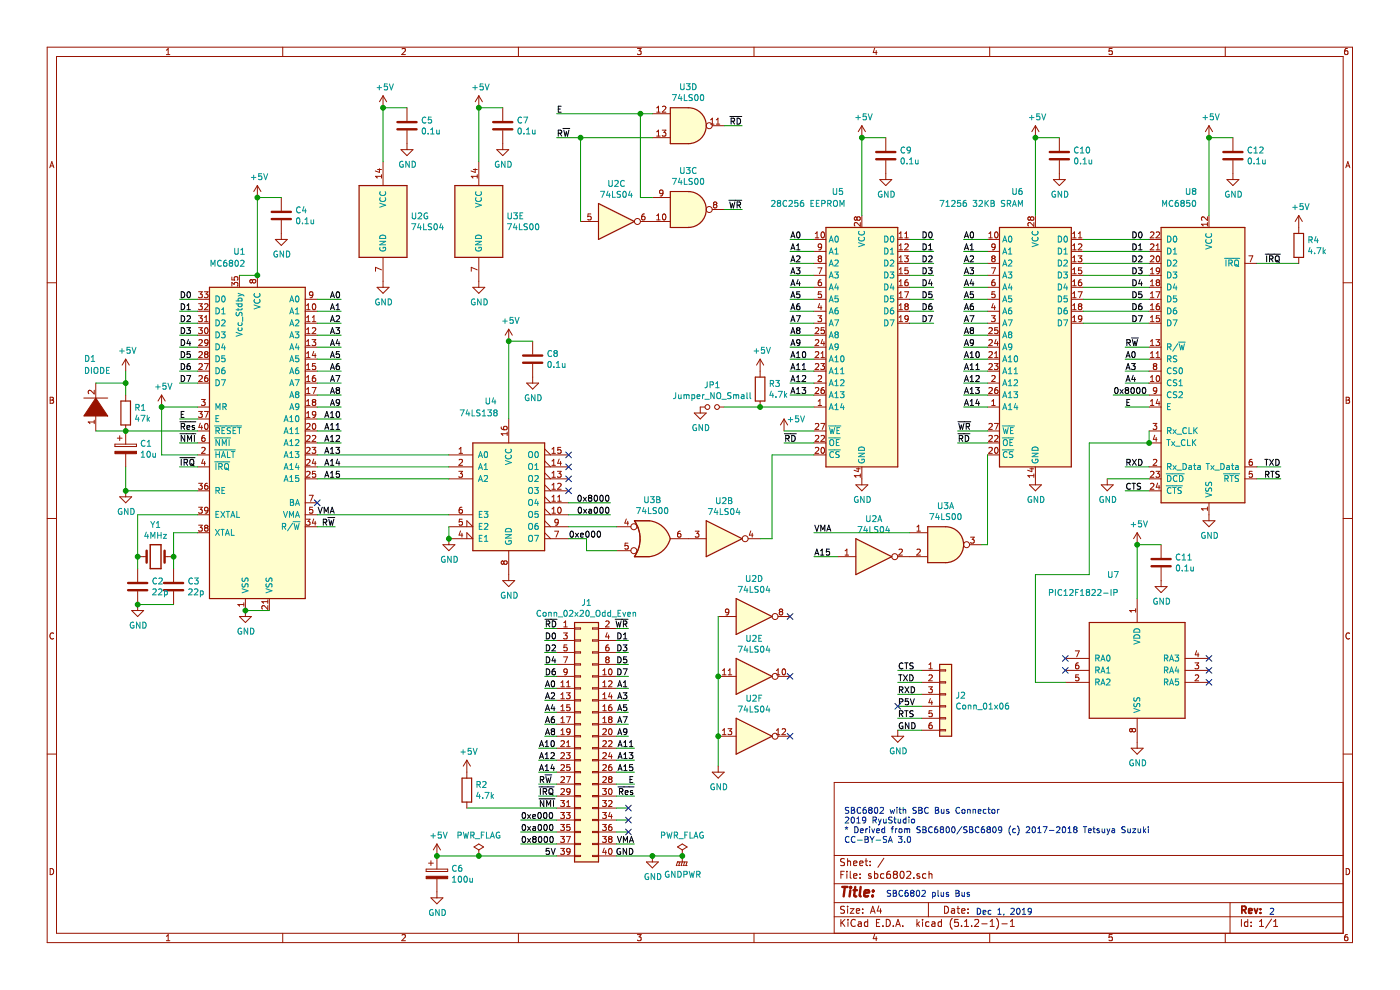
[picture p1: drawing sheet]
EESchema Schematic File Version 4
LIBS:sbc6802-cache
EELAYER 29 0
EELAYER END
$Descr A4 11693 8268
encoding utf-8
Sheet 1 1
Title ""
Date ""
Rev ""
Comp ""
Comment1 ""
Comment2 ""
Comment3 ""
Comment4 ""
$EndDescr
Text Notes 7400 7500 0    50   ~ 0
SBC6802 plus Bus
$Comp
L CPU_NXP_6800:MC6802 U1
U 1 1
P 2150 3700
F 0 "U1" H 2000 5300 50  0000 C CNN
F 1 "MC6802" H 1900 5200 50  0000 C CNN
F 2 "Package_DIP:DIP-40_W15.24mm" H 2150 2200 50  0001 C CNN
F 3 "http://pdf.datasheetcatalog.com/datasheet/motorola/MC68A00L.pdf" H 2150 3700 50  0001 C CNN
	1    2150 3700
	1    0    0    -1  
$EndComp
$Comp
L 74xx:74LS00 U3
U 1 1
P 7900 4550
F 0 "U3" H 7900 4875 50  0000 C CNN
F 1 "74LS00" H 7900 4784 50  0000 C CNN
F 2 "Package_DIP:DIP-14_W7.62mm" H 7900 4550 50  0001 C CNN
F 3 "http://www.ti.com/lit/gpn/sn74ls00" H 7900 4550 50  0001 C CNN
	1    7900 4550
	1    0    0    -1  
$EndComp
$Comp
L 74xx:74LS00 U3
U 2 2
P 5450 4500
F 0 "U3" H 5450 4825 50  0000 C CNN
F 1 "74LS00" H 5450 4734 50  0000 C CNN
F 2 "Package_DIP:DIP-14_W7.62mm" H 5450 4500 50  0001 C CNN
F 3 "http://www.ti.com/lit/gpn/sn74ls00" H 5450 4500 50  0001 C CNN
	2    5450 4500
	1    0    0    -1  
$EndComp
$Comp
L 74xx:74LS00 U3
U 3 1
P 5750 1750
F 0 "U3" H 5750 2075 50  0000 C CNN
F 1 "74LS00" H 5750 1984 50  0000 C CNN
F 2 "Package_DIP:DIP-14_W7.62mm" H 5750 1750 50  0001 C CNN
F 3 "http://www.ti.com/lit/gpn/sn74ls00" H 5750 1750 50  0001 C CNN
	3    5750 1750
	1    0    0    -1  
$EndComp
$Comp
L 74xx:74LS00 U3
U 4 1
P 5750 1050
F 0 "U3" H 5750 1375 50  0000 C CNN
F 1 "74LS00" H 5750 1284 50  0000 C CNN
F 2 "Package_DIP:DIP-14_W7.62mm" H 5750 1050 50  0001 C CNN
F 3 "http://www.ti.com/lit/gpn/sn74ls00" H 5750 1050 50  0001 C CNN
	4    5750 1050
	1    0    0    -1  
$EndComp
$Comp
L 74xx:74LS00 U3
U 5 1
P 4000 1850
F 0 "U3" H 4230 1896 50  0000 L CNN
F 1 "74LS00" H 4230 1805 50  0000 L CNN
F 2 "Package_DIP:DIP-14_W7.62mm" H 4000 1850 50  0001 C CNN
F 3 "http://www.ti.com/lit/gpn/sn74ls00" H 4000 1850 50  0001 C CNN
	5    4000 1850
	1    0    0    -1  
$EndComp
$Comp
L 74xx:74LS04 U2
U 1 1
P 7300 4650
F 0 "U2" H 7300 4967 50  0000 C CNN
F 1 "74LS04" H 7300 4876 50  0000 C CNN
F 2 "Package_DIP:DIP-14_W7.62mm" H 7300 4650 50  0001 C CNN
F 3 "http://www.ti.com/lit/gpn/sn74LS04" H 7300 4650 50  0001 C CNN
	1    7300 4650
	1    0    0    -1  
$EndComp
$Comp
L 74xx:74LS04 U2
U 2 1
P 6050 4500
F 0 "U2" H 6050 4817 50  0000 C CNN
F 1 "74LS04" H 6050 4726 50  0000 C CNN
F 2 "Package_DIP:DIP-14_W7.62mm" H 6050 4500 50  0001 C CNN
F 3 "http://www.ti.com/lit/gpn/sn74LS04" H 6050 4500 50  0001 C CNN
	2    6050 4500
	1    0    0    -1  
$EndComp
$Comp
L 74xx:74LS04 U2
U 7 1
P 3200 1850
F 0 "U2" H 3430 1896 50  0000 L CNN
F 1 "74LS04" H 3430 1805 50  0000 L CNN
F 2 "Package_DIP:DIP-14_W7.62mm" H 3200 1850 50  0001 C CNN
F 3 "http://www.ti.com/lit/gpn/sn74LS04" H 3200 1850 50  0001 C CNN
	7    3200 1850
	1    0    0    -1  
$EndComp
$Comp
L 74xx:74LS138 U4
U 1 1
P 4250 4100
F 0 "U4" H 4100 4850 50  0000 C CNN
F 1 "74LS138" H 4000 4750 50  0000 C CNN
F 2 "Package_DIP:DIP-16_W7.62mm" H 4250 4100 50  0001 C CNN
F 3 "http://www.ti.com/lit/gpn/sn74LS138" H 4250 4100 50  0001 C CNN
	1    4250 4100
	1    0    0    -1  
$EndComp
$Comp
L MCU_Microchip_PIC12:PIC12F1822-IP U7
U 1 1
P 9500 5600
F 0 "U7" H 9300 6400 50  0000 C CNN
F 1 "PIC12F1822-IP" H 9050 6250 50  0000 C CNN
F 2 "Package_DIP:DIP-8_W7.62mm" H 10100 6250 50  0001 C CNN
F 3 "http://ww1.microchip.com/downloads/en/DeviceDoc/41413B.pdf" H 9500 5600 50  0001 C CNN
	1    9500 5600
	1    0    0    -1  
$EndComp
$Comp
L Device:Crystal Y1
U 1 1
P 1300 4650
F 0 "Y1" H 1300 4918 50  0000 C CNN
F 1 "4MHz" H 1300 4827 50  0000 C CNN
F 2 "Resistor_THT:R_Axial_DIN0204_L3.6mm_D1.6mm_P5.08mm_Horizontal" H 1300 4650 50  0001 C CNN
F 3 "~" H 1300 4650 50  0001 C CNN
	1    1300 4650
	1    0    0    -1  
$EndComp
$Comp
L Memory_EEPROM:28C256 U5
U 1 1
P 7200 2900
F 0 "U5" H 7000 4200 50  0000 C CNN
F 1 "28C256 EEPROM" H 6750 4100 50  0000 C CNN
F 2 "Package_DIP:DIP-28_W15.24mm" H 7200 2900 50  0001 C CNN
F 3 "http://ww1.microchip.com/downloads/en/DeviceDoc/doc0006.pdf" H 7200 2900 50  0001 C CNN
	1    7200 2900
	1    0    0    -1  
$EndComp
$Comp
L Memory_EEPROM:28C256 U6
U 1 1
P 8650 2900
F 0 "U6" H 8500 4200 50  0000 C CNN
F 1 "71256 32KB SRAM" H 8200 4100 50  0000 C CNN
F 2 "Package_DIP:DIP-28_W7.62mm" H 8650 2900 50  0001 C CNN
F 3 "http://ww1.microchip.com/downloads/en/DeviceDoc/doc0006.pdf" H 8650 2900 50  0001 C CNN
	1    8650 2900
	1    0    0    -1  
$EndComp
$Comp
L Interface_UART:MC6850 U8
U 1 1
P 10100 3100
F 0 "U8" H 9950 4600 50  0000 C CNN
F 1 "MC6850" H 9850 4500 50  0000 C CNN
F 2 "Package_DIP:DIP-24_W15.24mm" H 10150 1950 50  0001 L CNN
F 3 "http://pdf.datasheetcatalog.com/datasheet/motorola/MC6850.pdf" H 10100 3100 50  0001 C CNN
	1    10100 3100
	1    0    0    -1  
$EndComp
$Comp
L Connector_Generic:Conn_02x20_Odd_Even J1
U 1 1
P 4850 6150
F 0 "J1" H 4900 7267 50  0000 C CNN
F 1 "Conn_02x20_Odd_Even" H 4900 7176 50  0000 C CNN
F 2 "Connector_PinHeader_2.54mm:PinHeader_2x20_P2.54mm_Vertical" H 4850 6150 50  0001 C CNN
F 3 "~" H 4850 6150 50  0001 C CNN
	1    4850 6150
	1    0    0    -1  
$EndComp
$Comp
L Connector_Generic:Conn_01x06 J2
U 1 1
P 7900 5800
F 0 "J2" H 7980 5792 50  0000 L CNN
F 1 "Conn_01x06" H 7980 5701 50  0000 L CNN
F 2 "Connector_PinHeader_2.54mm:PinHeader_1x06_P2.54mm_Vertical" H 7900 5800 50  0001 C CNN
F 3 "~" H 7900 5800 50  0001 C CNN
	1    7900 5800
	1    0    0    -1  
$EndComp
$Comp
L Device:CP C6
U 1 1
P 3650 7300
F 0 "C6" H 3768 7346 50  0000 L CNN
F 1 "100u" H 3768 7255 50  0000 L CNN
F 2 "Capacitor_THT:CP_Radial_Tantal_D4.5mm_P2.50mm" H 3688 7150 50  0001 C CNN
F 3 "~" H 3650 7300 50  0001 C CNN
	1    3650 7300
	1    0    0    -1  
$EndComp
$Comp
L Device:Jumper_NO_Small JP1
U 1 1
P 5950 3400
F 0 "JP1" H 5950 3585 50  0000 C CNN
F 1 "Jumper_NO_Small" H 5950 3494 50  0000 C CNN
F 2 "Connector_PinHeader_2.54mm:PinHeader_1x02_P2.54mm_Vertical" H 5950 3400 50  0001 C CNN
F 3 "~" H 5950 3400 50  0001 C CNN
	1    5950 3400
	1    0    0    -1  
$EndComp
$Comp
L power:PWR_FLAG #FLG01
U 1 1
P 4000 7150
F 0 "#FLG01" H 4000 7225 50  0001 C CNN
F 1 "PWR_FLAG" H 4000 7323 50  0000 C CNN
F 2 "" H 4000 7150 50  0001 C CNN
F 3 "~" H 4000 7150 50  0001 C CNN
	1    4000 7150
	1    0    0    -1  
$EndComp
$Comp
L power:GNDPWR #PWR022
U 1 1
P 5700 7150
F 0 "#PWR022" H 5700 6950 50  0001 C CNN
F 1 "GNDPWR" H 5704 6996 50  0000 C CNN
F 2 "" H 5700 7100 50  0001 C CNN
F 3 "" H 5700 7100 50  0001 C CNN
	1    5700 7150
	1    0    0    -1  
$EndComp
Wire Wire Line
	4650 5250 4550 5250
Text Label 4550 5250 0    50   ~ 0
~RD
Wire Wire Line
	4650 5350 4550 5350
Text Label 4550 5350 0    50   ~ 0
D0
Wire Wire Line
	4650 5450 4550 5450
Text Label 4550 5450 0    50   ~ 0
D2
Wire Wire Line
	4650 5550 4550 5550
Text Label 4550 5550 0    50   ~ 0
D4
Wire Wire Line
	4650 5650 4550 5650
Text Label 4550 5650 0    50   ~ 0
D6
Wire Wire Line
	4650 5750 4550 5750
Text Label 4550 5750 0    50   ~ 0
A0
Wire Wire Line
	4650 5850 4550 5850
Text Label 4550 5850 0    50   ~ 0
A2
Wire Wire Line
	4650 5950 4550 5950
Text Label 4550 5950 0    50   ~ 0
A4
Wire Wire Line
	4650 6050 4550 6050
Text Label 4550 6050 0    50   ~ 0
A6
Wire Wire Line
	4650 6150 4550 6150
Text Label 4550 6150 0    50   ~ 0
A8
Text Label 4500 6250 0    50   ~ 0
A10
Wire Wire Line
	4650 6250 4500 6250
Text Label 4500 6350 0    50   ~ 0
A12
Wire Wire Line
	4650 6350 4500 6350
Text Label 4500 6450 0    50   ~ 0
A14
Wire Wire Line
	4650 6450 4500 6450
Text Label 4500 6550 0    50   ~ 0
R~W
Wire Wire Line
	4650 6550 4500 6550
Text Label 4500 6650 0    50   ~ 0
~IRQ
Wire Wire Line
	4650 6650 4500 6650
Text Label 4500 6750 0    50   ~ 0
~NMI
Text Label 4350 6850 0    50   ~ 0
0xe000
Wire Wire Line
	4350 6850 4650 6850
Text Label 4350 6950 0    50   ~ 0
0xa000
Wire Wire Line
	4350 6950 4650 6950
Text Label 4350 7050 0    50   ~ 0
0x8000
Wire Wire Line
	4350 7050 4650 7050
Text Label 4550 7150 0    50   ~ 0
5V
Text Label 5250 5250 2    50   ~ 0
~WR
Wire Wire Line
	5150 5250 5250 5250
Text Label 5250 5350 2    50   ~ 0
D1
Wire Wire Line
	5150 5350 5250 5350
Text Label 5250 5450 2    50   ~ 0
D3
Wire Wire Line
	5150 5450 5250 5450
Text Label 5250 5550 2    50   ~ 0
D5
Wire Wire Line
	5150 5550 5250 5550
Text Label 5250 5650 2    50   ~ 0
D7
Wire Wire Line
	5150 5650 5250 5650
Text Label 5250 5750 2    50   ~ 0
A1
Wire Wire Line
	5150 5750 5250 5750
Text Label 5250 5850 2    50   ~ 0
A3
Wire Wire Line
	5150 5850 5250 5850
Text Label 5250 5950 2    50   ~ 0
A5
Wire Wire Line
	5150 5950 5250 5950
Text Label 5250 6050 2    50   ~ 0
A7
Wire Wire Line
	5150 6050 5250 6050
Text Label 5250 6150 2    50   ~ 0
A9
Wire Wire Line
	5150 6150 5250 6150
Wire Wire Line
	5150 6250 5300 6250
Text Label 5300 6250 2    50   ~ 0
A11
Wire Wire Line
	5150 6350 5300 6350
Text Label 5300 6350 2    50   ~ 0
A13
Wire Wire Line
	5150 6450 5300 6450
Text Label 5300 6450 2    50   ~ 0
A15
Wire Wire Line
	5150 6550 5300 6550
Text Label 5300 6550 2    50   ~ 0
E
Wire Wire Line
	5150 6650 5300 6650
Text Label 5300 6650 2    50   ~ 0
~Res
Wire Wire Line
	5150 6750 5250 6750
Wire Wire Line
	5150 6850 5250 6850
Wire Wire Line
	5150 6950 5250 6950
Wire Wire Line
	5150 7050 5300 7050
Text Label 5300 7050 2    50   ~ 0
VMA
Wire Wire Line
	5150 7150 5450 7150
Text Label 5300 7150 2    50   ~ 0
GND
Text Label 2800 4300 2    50   ~ 0
VMA
Wire Wire Line
	2650 4400 2800 4400
Text Label 2800 4400 2    50   ~ 0
R~W
$Comp
L power:+5V #PWR04
U 1 1
P 1350 3400
F 0 "#PWR04" H 1350 3250 50  0001 C CNN
F 1 "+5V" H 1365 3573 50  0000 C CNN
F 2 "" H 1350 3400 50  0001 C CNN
F 3 "" H 1350 3400 50  0001 C CNN
	1    1350 3400
	1    0    0    -1  
$EndComp
Wire Wire Line
	1650 3800 1350 3800
Text Label 1500 3900 0    50   ~ 0
~IRQ
Wire Wire Line
	1650 3900 1500 3900
Text Label 1500 3700 0    50   ~ 0
~NMI
Wire Wire Line
	1650 3700 1500 3700
$Comp
L power:GND #PWR02
U 1 1
P 1050 4100
F 0 "#PWR02" H 1050 3850 50  0001 C CNN
F 1 "GND" H 1055 3927 50  0000 C CNN
F 2 "" H 1050 4100 50  0001 C CNN
F 3 "" H 1050 4100 50  0001 C CNN
	1    1050 4100
	1    0    0    -1  
$EndComp
$Comp
L Device:C C3
U 1 1
P 1450 4900
F 0 "C3" H 1565 4946 50  0000 L CNN
F 1 "22p" H 1565 4855 50  0000 L CNN
F 2 "Capacitor_THT:C_Disc_D3.8mm_W2.6mm_P2.50mm" H 1488 4750 50  0001 C CNN
F 3 "~" H 1450 4900 50  0001 C CNN
	1    1450 4900
	1    0    0    -1  
$EndComp
$Comp
L Device:C C2
U 1 1
P 1150 4900
F 0 "C2" H 1265 4946 50  0000 L CNN
F 1 "22p" H 1265 4855 50  0000 L CNN
F 2 "Capacitor_THT:C_Disc_D3.8mm_W2.6mm_P2.50mm" H 1188 4750 50  0001 C CNN
F 3 "~" H 1150 4900 50  0001 C CNN
	1    1150 4900
	1    0    0    -1  
$EndComp
$Comp
L power:GND #PWR03
U 1 1
P 1150 5050
F 0 "#PWR03" H 1150 4800 50  0001 C CNN
F 1 "GND" H 1155 4877 50  0000 C CNN
F 2 "" H 1150 5050 50  0001 C CNN
F 3 "" H 1150 5050 50  0001 C CNN
	1    1150 5050
	1    0    0    -1  
$EndComp
Wire Wire Line
	1450 5050 1150 5050
Connection ~ 1150 5050
Wire Wire Line
	1450 4750 1450 4650
Wire Wire Line
	1450 4450 1650 4450
Connection ~ 1450 4650
Wire Wire Line
	1450 4650 1450 4450
Wire Wire Line
	1650 4300 1150 4300
Wire Wire Line
	1150 4300 1150 4650
Connection ~ 1150 4650
Wire Wire Line
	1150 4650 1150 4750
Wire Wire Line
	1650 4100 1050 4100
Text Label 1500 3600 0    50   ~ 0
~Res
Text Label 1500 3500 0    50   ~ 0
E
Wire Wire Line
	1650 3500 1500 3500
Wire Wire Line
	1650 3400 1350 3400
Wire Wire Line
	1350 3400 1350 3800
Connection ~ 1350 3400
Text Label 1500 2500 0    50   ~ 0
D0
Text Label 1500 2600 0    50   ~ 0
D1
Text Label 1500 2700 0    50   ~ 0
D2
Text Label 1500 2800 0    50   ~ 0
D3
Wire Wire Line
	1650 2500 1500 2500
Wire Wire Line
	1500 2600 1650 2600
Wire Wire Line
	1500 2700 1650 2700
Wire Wire Line
	1500 2800 1650 2800
Text Label 1500 2900 0    50   ~ 0
D4
Text Label 1500 3000 0    50   ~ 0
D5
Text Label 1500 3100 0    50   ~ 0
D6
Text Label 1500 3200 0    50   ~ 0
D7
Wire Wire Line
	1650 2900 1500 2900
Wire Wire Line
	1500 3000 1650 3000
Wire Wire Line
	1500 3100 1650 3100
Wire Wire Line
	1500 3200 1650 3200
Text Label 9450 2000 0    50   ~ 0
D0
Text Label 9450 2100 0    50   ~ 0
D1
Text Label 9450 2200 0    50   ~ 0
D2
Text Label 9450 2300 0    50   ~ 0
D3
Text Label 9450 2400 0    50   ~ 0
D4
Text Label 9450 2500 0    50   ~ 0
D5
Text Label 9450 2600 0    50   ~ 0
D6
Text Label 9450 2700 0    50   ~ 0
D7
Wire Wire Line
	9050 2000 9600 2000
Wire Wire Line
	9050 2100 9600 2100
Wire Wire Line
	9050 2200 9600 2200
Wire Wire Line
	9050 2300 9600 2300
Wire Wire Line
	9050 2400 9600 2400
Wire Wire Line
	9050 2500 9600 2500
Wire Wire Line
	9050 2600 9600 2600
Wire Wire Line
	9050 2700 9600 2700
Text Label 7800 2000 2    50   ~ 0
D0
Text Label 7800 2100 2    50   ~ 0
D1
Text Label 7800 2200 2    50   ~ 0
D2
Text Label 7800 2300 2    50   ~ 0
D3
Text Label 7800 2400 2    50   ~ 0
D4
Text Label 7800 2500 2    50   ~ 0
D5
Text Label 7800 2600 2    50   ~ 0
D6
Text Label 7800 2700 2    50   ~ 0
D7
Wire Wire Line
	7600 2000 7800 2000
Wire Wire Line
	7600 2100 7800 2100
Wire Wire Line
	7600 2200 7800 2200
Wire Wire Line
	7600 2300 7800 2300
Wire Wire Line
	7600 2400 7800 2400
Wire Wire Line
	7600 2500 7800 2500
Wire Wire Line
	7600 2600 7800 2600
Wire Wire Line
	7600 2700 7800 2700
Text Label 2850 2500 2    50   ~ 0
A0
Text Label 2850 2600 2    50   ~ 0
A1
Text Label 2850 2700 2    50   ~ 0
A2
Text Label 2850 2800 2    50   ~ 0
A3
Text Label 2850 2900 2    50   ~ 0
A4
Text Label 2850 3000 2    50   ~ 0
A5
Text Label 2850 3100 2    50   ~ 0
A6
Text Label 2850 3200 2    50   ~ 0
A7
Wire Wire Line
	2650 2500 2850 2500
Wire Wire Line
	2650 2600 2850 2600
Wire Wire Line
	2650 2700 2850 2700
Wire Wire Line
	2650 2800 2850 2800
Wire Wire Line
	2650 2900 2850 2900
Wire Wire Line
	2650 3000 2850 3000
Wire Wire Line
	2650 3100 2850 3100
Wire Wire Line
	2650 3200 2850 3200
Text Label 2850 3300 2    50   ~ 0
A8
Text Label 2850 3400 2    50   ~ 0
A9
Text Label 2850 3500 2    50   ~ 0
A10
Text Label 2850 3600 2    50   ~ 0
A11
Text Label 2850 3700 2    50   ~ 0
A12
Text Label 2850 3800 2    50   ~ 0
A13
Text Label 2850 3900 2    50   ~ 0
A14
Text Label 2850 4000 2    50   ~ 0
A15
Wire Wire Line
	2650 3300 2850 3300
Wire Wire Line
	2650 3400 2850 3400
Wire Wire Line
	2650 3500 2850 3500
Wire Wire Line
	2650 3600 2850 3600
Wire Wire Line
	2650 3700 2850 3700
Text Label 6600 2000 0    50   ~ 0
A0
Text Label 6600 2100 0    50   ~ 0
A1
Text Label 6600 2200 0    50   ~ 0
A2
Text Label 6600 2300 0    50   ~ 0
A3
Text Label 6600 2400 0    50   ~ 0
A4
Text Label 6600 2500 0    50   ~ 0
A5
Text Label 6600 2600 0    50   ~ 0
A6
Text Label 6600 2700 0    50   ~ 0
A7
Wire Wire Line
	6800 2000 6600 2000
Wire Wire Line
	6800 2100 6600 2100
Wire Wire Line
	6800 2200 6600 2200
Wire Wire Line
	6800 2300 6600 2300
Wire Wire Line
	6800 2400 6600 2400
Wire Wire Line
	6800 2500 6600 2500
Wire Wire Line
	6800 2600 6600 2600
Wire Wire Line
	6800 2700 6600 2700
Text Label 6600 2800 0    50   ~ 0
A8
Text Label 6600 2900 0    50   ~ 0
A9
Text Label 6600 3000 0    50   ~ 0
A10
Text Label 6600 3100 0    50   ~ 0
A11
Text Label 6600 3200 0    50   ~ 0
A12
Text Label 6600 3300 0    50   ~ 0
A13
Wire Wire Line
	6800 2800 6600 2800
Wire Wire Line
	6800 2900 6600 2900
Wire Wire Line
	6800 3000 6600 3000
Wire Wire Line
	6800 3100 6600 3100
Wire Wire Line
	6800 3200 6600 3200
Wire Wire Line
	6800 3300 6600 3300
Text Label 8050 2000 0    50   ~ 0
A0
Text Label 8050 2100 0    50   ~ 0
A1
Text Label 8050 2200 0    50   ~ 0
A2
Text Label 8050 2300 0    50   ~ 0
A3
Text Label 8050 2400 0    50   ~ 0
A4
Text Label 8050 2500 0    50   ~ 0
A5
Text Label 8050 2600 0    50   ~ 0
A6
Text Label 8050 2700 0    50   ~ 0
A7
Wire Wire Line
	8250 2000 8050 2000
Wire Wire Line
	8250 2100 8050 2100
Wire Wire Line
	8250 2200 8050 2200
Wire Wire Line
	8250 2300 8050 2300
Wire Wire Line
	8250 2400 8050 2400
Wire Wire Line
	8250 2500 8050 2500
Wire Wire Line
	8250 2600 8050 2600
Wire Wire Line
	8250 2700 8050 2700
Text Label 8050 2800 0    50   ~ 0
A8
Text Label 8050 2900 0    50   ~ 0
A9
Text Label 8050 3000 0    50   ~ 0
A10
Text Label 8050 3100 0    50   ~ 0
A11
Text Label 8050 3200 0    50   ~ 0
A12
Text Label 8050 3300 0    50   ~ 0
A13
Text Label 8050 3400 0    50   ~ 0
A14
Wire Wire Line
	8250 2800 8050 2800
Wire Wire Line
	8250 2900 8050 2900
Wire Wire Line
	8250 3000 8050 3000
Wire Wire Line
	8250 3100 8050 3100
Wire Wire Line
	8250 3200 8050 3200
Wire Wire Line
	8250 3300 8050 3300
Wire Wire Line
	8250 3400 8050 3400
Wire Wire Line
	4750 4500 4900 4500
Wire Wire Line
	4900 4500 4900 4600
Wire Wire Line
	7600 4450 6800 4450
Text Label 6800 4450 0    50   ~ 0
VMA
Wire Wire Line
	7000 4650 6800 4650
Text Label 6800 4650 0    50   ~ 0
A15
Wire Wire Line
	8250 3800 8250 4550
Wire Wire Line
	8250 4550 8200 4550
$Comp
L Device:R R3
U 1 1
P 6350 3250
F 0 "R3" H 6420 3296 50  0000 L CNN
F 1 "4.7k" H 6420 3205 50  0000 L CNN
F 2 "Resistor_THT:R_Axial_DIN0207_L6.3mm_D2.5mm_P7.62mm_Horizontal" V 6280 3250 50  0001 C CNN
F 3 "~" H 6350 3250 50  0001 C CNN
	1    6350 3250
	1    0    0    -1  
$EndComp
$Comp
L power:+5V #PWR024
U 1 1
P 6350 3100
F 0 "#PWR024" H 6350 2950 50  0001 C CNN
F 1 "+5V" H 6365 3273 50  0000 C CNN
F 2 "" H 6350 3100 50  0001 C CNN
F 3 "" H 6350 3100 50  0001 C CNN
	1    6350 3100
	1    0    0    -1  
$EndComp
Wire Wire Line
	6050 3400 6350 3400
$Comp
L power:GND #PWR05
U 1 1
P 2050 5100
F 0 "#PWR05" H 2050 4850 50  0001 C CNN
F 1 "GND" H 2055 4927 50  0000 C CNN
F 2 "" H 2050 5100 50  0001 C CNN
F 3 "" H 2050 5100 50  0001 C CNN
	1    2050 5100
	1    0    0    -1  
$EndComp
Wire Wire Line
	2050 5100 2250 5100
Connection ~ 2050 5100
$Comp
L power:GND #PWR019
U 1 1
P 4250 4800
F 0 "#PWR019" H 4250 4550 50  0001 C CNN
F 1 "GND" H 4255 4627 50  0000 C CNN
F 2 "" H 4250 4800 50  0001 C CNN
F 3 "" H 4250 4800 50  0001 C CNN
	1    4250 4800
	1    0    0    -1  
$EndComp
$Comp
L power:GND #PWR023
U 1 1
P 5850 3400
F 0 "#PWR023" H 5850 3150 50  0001 C CNN
F 1 "GND" H 5855 3227 50  0000 C CNN
F 2 "" H 5850 3400 50  0001 C CNN
F 3 "" H 5850 3400 50  0001 C CNN
	1    5850 3400
	1    0    0    -1  
$EndComp
$Comp
L power:+5V #PWR011
U 1 1
P 3650 7150
F 0 "#PWR011" H 3650 7000 50  0001 C CNN
F 1 "+5V" H 3665 7323 50  0000 C CNN
F 2 "" H 3650 7150 50  0001 C CNN
F 3 "" H 3650 7150 50  0001 C CNN
	1    3650 7150
	1    0    0    -1  
$EndComp
Wire Wire Line
	3650 7150 4000 7150
Connection ~ 4000 7150
$Comp
L power:GND #PWR021
U 1 1
P 5450 7150
F 0 "#PWR021" H 5450 6900 50  0001 C CNN
F 1 "GND" H 5455 6977 50  0000 C CNN
F 2 "" H 5450 7150 50  0001 C CNN
F 3 "" H 5450 7150 50  0001 C CNN
	1    5450 7150
	1    0    0    -1  
$EndComp
Wire Wire Line
	5700 7150 5450 7150
Connection ~ 5450 7150
NoConn ~ 5250 6750
NoConn ~ 5250 6850
NoConn ~ 5250 6950
$Comp
L power:GND #PWR027
U 1 1
P 7200 4000
F 0 "#PWR027" H 7200 3750 50  0001 C CNN
F 1 "GND" H 7205 3827 50  0000 C CNN
F 2 "" H 7200 4000 50  0001 C CNN
F 3 "" H 7200 4000 50  0001 C CNN
	1    7200 4000
	1    0    0    -1  
$EndComp
$Comp
L power:GND #PWR031
U 1 1
P 8650 4000
F 0 "#PWR031" H 8650 3750 50  0001 C CNN
F 1 "GND" H 8655 3827 50  0000 C CNN
F 2 "" H 8650 4000 50  0001 C CNN
F 3 "" H 8650 4000 50  0001 C CNN
	1    8650 4000
	1    0    0    -1  
$EndComp
$Comp
L power:GND #PWR038
U 1 1
P 10100 4300
F 0 "#PWR038" H 10100 4050 50  0001 C CNN
F 1 "GND" H 10105 4127 50  0000 C CNN
F 2 "" H 10100 4300 50  0001 C CNN
F 3 "" H 10100 4300 50  0001 C CNN
	1    10100 4300
	1    0    0    -1  
$EndComp
NoConn ~ 2650 4200
$Comp
L 74xx:74LS04 U2
U 3 1
P 5150 1850
F 0 "U2" H 5150 2167 50  0000 C CNN
F 1 "74LS04" H 5150 2076 50  0000 C CNN
F 2 "Package_DIP:DIP-14_W7.62mm" H 5150 1850 50  0001 C CNN
F 3 "http://www.ti.com/lit/gpn/sn74LS04" H 5150 1850 50  0001 C CNN
	3    5150 1850
	1    0    0    -1  
$EndComp
Text Label 4650 950  0    50   ~ 0
E
Wire Wire Line
	5450 1150 4850 1150
Text Label 4650 1150 0    50   ~ 0
R~W
Wire Wire Line
	6050 1050 6200 1050
Text Label 6200 1050 2    50   ~ 0
~RD
Wire Wire Line
	6050 1750 6200 1750
Text Label 6200 1750 2    50   ~ 0
~WR
Wire Wire Line
	4850 1850 4850 1150
Wire Wire Line
	4650 1150 4850 1150
Connection ~ 4850 1150
$Comp
L power:GND #PWR016
U 1 1
P 4000 2350
F 0 "#PWR016" H 4000 2100 50  0001 C CNN
F 1 "GND" H 4005 2177 50  0000 C CNN
F 2 "" H 4000 2350 50  0001 C CNN
F 3 "" H 4000 2350 50  0001 C CNN
	1    4000 2350
	1    0    0    -1  
$EndComp
$Comp
L power:GND #PWR09
U 1 1
P 3200 2350
F 0 "#PWR09" H 3200 2100 50  0001 C CNN
F 1 "GND" H 3205 2177 50  0000 C CNN
F 2 "" H 3200 2350 50  0001 C CNN
F 3 "" H 3200 2350 50  0001 C CNN
	1    3200 2350
	1    0    0    -1  
$EndComp
$Comp
L power:+5V #PWR034
U 1 1
P 9500 4550
F 0 "#PWR034" H 9500 4400 50  0001 C CNN
F 1 "+5V" H 9515 4723 50  0000 C CNN
F 2 "" H 9500 4550 50  0001 C CNN
F 3 "" H 9500 4550 50  0001 C CNN
	1    9500 4550
	1    0    0    -1  
$EndComp
Wire Wire Line
	9500 4550 9500 5000
$Comp
L Device:C C11
U 1 1
P 9700 4700
F 0 "C11" H 9815 4746 50  0000 L CNN
F 1 "0.1u" H 9815 4655 50  0000 L CNN
F 2 "Capacitor_THT:C_Disc_D3.8mm_W2.6mm_P2.50mm" H 9738 4550 50  0001 C CNN
F 3 "~" H 9700 4700 50  0001 C CNN
	1    9700 4700
	1    0    0    -1  
$EndComp
Wire Wire Line
	9500 4550 9700 4550
Connection ~ 9500 4550
$Comp
L power:GND #PWR036
U 1 1
P 9700 4850
F 0 "#PWR036" H 9700 4600 50  0001 C CNN
F 1 "GND" H 9705 4677 50  0000 C CNN
F 2 "" H 9700 4850 50  0001 C CNN
F 3 "" H 9700 4850 50  0001 C CNN
	1    9700 4850
	1    0    0    -1  
$EndComp
$Comp
L power:+5V #PWR030
U 1 1
P 8650 1150
F 0 "#PWR030" H 8650 1000 50  0001 C CNN
F 1 "+5V" H 8665 1323 50  0000 C CNN
F 2 "" H 8650 1150 50  0001 C CNN
F 3 "" H 8650 1150 50  0001 C CNN
	1    8650 1150
	1    0    0    -1  
$EndComp
$Comp
L Device:C C10
U 1 1
P 8850 1300
F 0 "C10" H 8965 1346 50  0000 L CNN
F 1 "0.1u" H 8965 1255 50  0000 L CNN
F 2 "Capacitor_THT:C_Disc_D3.8mm_W2.6mm_P2.50mm" H 8888 1150 50  0001 C CNN
F 3 "~" H 8850 1300 50  0001 C CNN
	1    8850 1300
	1    0    0    -1  
$EndComp
Wire Wire Line
	8650 1150 8850 1150
Connection ~ 8650 1150
$Comp
L power:GND #PWR032
U 1 1
P 8850 1450
F 0 "#PWR032" H 8850 1200 50  0001 C CNN
F 1 "GND" H 8855 1277 50  0000 C CNN
F 2 "" H 8850 1450 50  0001 C CNN
F 3 "" H 8850 1450 50  0001 C CNN
	1    8850 1450
	1    0    0    -1  
$EndComp
Wire Wire Line
	8650 1150 8650 1800
$Comp
L power:+5V #PWR026
U 1 1
P 7200 1150
F 0 "#PWR026" H 7200 1000 50  0001 C CNN
F 1 "+5V" H 7215 1323 50  0000 C CNN
F 2 "" H 7200 1150 50  0001 C CNN
F 3 "" H 7200 1150 50  0001 C CNN
	1    7200 1150
	1    0    0    -1  
$EndComp
$Comp
L Device:C C9
U 1 1
P 7400 1300
F 0 "C9" H 7515 1346 50  0000 L CNN
F 1 "0.1u" H 7515 1255 50  0000 L CNN
F 2 "Capacitor_THT:C_Disc_D3.8mm_W2.6mm_P2.50mm" H 7438 1150 50  0001 C CNN
F 3 "~" H 7400 1300 50  0001 C CNN
	1    7400 1300
	1    0    0    -1  
$EndComp
Wire Wire Line
	7200 1150 7400 1150
Connection ~ 7200 1150
$Comp
L power:GND #PWR028
U 1 1
P 7400 1450
F 0 "#PWR028" H 7400 1200 50  0001 C CNN
F 1 "GND" H 7405 1277 50  0000 C CNN
F 2 "" H 7400 1450 50  0001 C CNN
F 3 "" H 7400 1450 50  0001 C CNN
	1    7400 1450
	1    0    0    -1  
$EndComp
Wire Wire Line
	7200 1150 7200 1800
$Comp
L power:+5V #PWR037
U 1 1
P 10100 1150
F 0 "#PWR037" H 10100 1000 50  0001 C CNN
F 1 "+5V" H 10115 1323 50  0000 C CNN
F 2 "" H 10100 1150 50  0001 C CNN
F 3 "" H 10100 1150 50  0001 C CNN
	1    10100 1150
	1    0    0    -1  
$EndComp
$Comp
L Device:C C12
U 1 1
P 10300 1300
F 0 "C12" H 10415 1346 50  0000 L CNN
F 1 "0.1u" H 10415 1255 50  0000 L CNN
F 2 "Capacitor_THT:C_Disc_D3.8mm_W2.6mm_P2.50mm" H 10338 1150 50  0001 C CNN
F 3 "~" H 10300 1300 50  0001 C CNN
	1    10300 1300
	1    0    0    -1  
$EndComp
Wire Wire Line
	10100 1150 10300 1150
Connection ~ 10100 1150
$Comp
L power:GND #PWR039
U 1 1
P 10300 1450
F 0 "#PWR039" H 10300 1200 50  0001 C CNN
F 1 "GND" H 10305 1277 50  0000 C CNN
F 2 "" H 10300 1450 50  0001 C CNN
F 3 "" H 10300 1450 50  0001 C CNN
	1    10300 1450
	1    0    0    -1  
$EndComp
Wire Wire Line
	10100 1150 10100 1800
$Comp
L power:+5V #PWR08
U 1 1
P 3200 900
F 0 "#PWR08" H 3200 750 50  0001 C CNN
F 1 "+5V" H 3215 1073 50  0000 C CNN
F 2 "" H 3200 900 50  0001 C CNN
F 3 "" H 3200 900 50  0001 C CNN
	1    3200 900 
	1    0    0    -1  
$EndComp
Wire Wire Line
	3200 900  3200 1350
$Comp
L Device:C C5
U 1 1
P 3400 1050
F 0 "C5" H 3515 1096 50  0000 L CNN
F 1 "0.1u" H 3515 1005 50  0000 L CNN
F 2 "Capacitor_THT:C_Disc_D3.8mm_W2.6mm_P2.50mm" H 3438 900 50  0001 C CNN
F 3 "~" H 3400 1050 50  0001 C CNN
	1    3400 1050
	1    0    0    -1  
$EndComp
Wire Wire Line
	3200 900  3400 900 
Connection ~ 3200 900 
$Comp
L power:GND #PWR010
U 1 1
P 3400 1200
F 0 "#PWR010" H 3400 950 50  0001 C CNN
F 1 "GND" H 3405 1027 50  0000 C CNN
F 2 "" H 3400 1200 50  0001 C CNN
F 3 "" H 3400 1200 50  0001 C CNN
	1    3400 1200
	1    0    0    -1  
$EndComp
$Comp
L power:+5V #PWR015
U 1 1
P 4000 900
F 0 "#PWR015" H 4000 750 50  0001 C CNN
F 1 "+5V" H 4015 1073 50  0000 C CNN
F 2 "" H 4000 900 50  0001 C CNN
F 3 "" H 4000 900 50  0001 C CNN
	1    4000 900 
	1    0    0    -1  
$EndComp
Wire Wire Line
	4000 900  4000 1350
$Comp
L Device:C C7
U 1 1
P 4200 1050
F 0 "C7" H 4315 1096 50  0000 L CNN
F 1 "0.1u" H 4315 1005 50  0000 L CNN
F 2 "Capacitor_THT:C_Disc_D3.8mm_W2.6mm_P2.50mm" H 4238 900 50  0001 C CNN
F 3 "~" H 4200 1050 50  0001 C CNN
	1    4200 1050
	1    0    0    -1  
$EndComp
Wire Wire Line
	4000 900  4200 900 
Connection ~ 4000 900 
$Comp
L power:GND #PWR017
U 1 1
P 4200 1200
F 0 "#PWR017" H 4200 950 50  0001 C CNN
F 1 "GND" H 4205 1027 50  0000 C CNN
F 2 "" H 4200 1200 50  0001 C CNN
F 3 "" H 4200 1200 50  0001 C CNN
	1    4200 1200
	1    0    0    -1  
$EndComp
$Comp
L power:+5V #PWR018
U 1 1
P 4250 2850
F 0 "#PWR018" H 4250 2700 50  0001 C CNN
F 1 "+5V" H 4265 3023 50  0000 C CNN
F 2 "" H 4250 2850 50  0001 C CNN
F 3 "" H 4250 2850 50  0001 C CNN
	1    4250 2850
	1    0    0    -1  
$EndComp
$Comp
L Device:C C8
U 1 1
P 4450 3000
F 0 "C8" H 4565 3046 50  0000 L CNN
F 1 "0.1u" H 4565 2955 50  0000 L CNN
F 2 "Capacitor_THT:C_Disc_D3.8mm_W2.6mm_P2.50mm" H 4488 2850 50  0001 C CNN
F 3 "~" H 4450 3000 50  0001 C CNN
	1    4450 3000
	1    0    0    -1  
$EndComp
Wire Wire Line
	4250 2850 4450 2850
Connection ~ 4250 2850
$Comp
L power:GND #PWR020
U 1 1
P 4450 3150
F 0 "#PWR020" H 4450 2900 50  0001 C CNN
F 1 "GND" H 4455 2977 50  0000 C CNN
F 2 "" H 4450 3150 50  0001 C CNN
F 3 "" H 4450 3150 50  0001 C CNN
	1    4450 3150
	1    0    0    -1  
$EndComp
Wire Wire Line
	4250 2850 4250 3500
$Comp
L power:+5V #PWR06
U 1 1
P 2150 1650
F 0 "#PWR06" H 2150 1500 50  0001 C CNN
F 1 "+5V" H 2165 1823 50  0000 C CNN
F 2 "" H 2150 1650 50  0001 C CNN
F 3 "" H 2150 1650 50  0001 C CNN
	1    2150 1650
	1    0    0    -1  
$EndComp
$Comp
L Device:C C4
U 1 1
P 2350 1800
F 0 "C4" H 2465 1846 50  0000 L CNN
F 1 "0.1u" H 2465 1755 50  0000 L CNN
F 2 "Capacitor_THT:C_Disc_D3.8mm_W2.6mm_P2.50mm" H 2388 1650 50  0001 C CNN
F 3 "~" H 2350 1800 50  0001 C CNN
	1    2350 1800
	1    0    0    -1  
$EndComp
Wire Wire Line
	2150 1650 2350 1650
Connection ~ 2150 1650
$Comp
L power:GND #PWR07
U 1 1
P 2350 1950
F 0 "#PWR07" H 2350 1700 50  0001 C CNN
F 1 "GND" H 2355 1777 50  0000 C CNN
F 2 "" H 2350 1950 50  0001 C CNN
F 3 "" H 2350 1950 50  0001 C CNN
	1    2350 1950
	1    0    0    -1  
$EndComp
Wire Wire Line
	2150 1650 2150 2300
Wire Wire Line
	4650 950  5350 950 
Wire Wire Line
	5450 1650 5350 1650
Wire Wire Line
	5350 1650 5350 950 
Connection ~ 5350 950 
Wire Wire Line
	5350 950  5450 950 
$Comp
L power:GND #PWR035
U 1 1
P 9500 6200
F 0 "#PWR035" H 9500 5950 50  0001 C CNN
F 1 "GND" H 9505 6027 50  0000 C CNN
F 2 "" H 9500 6200 50  0001 C CNN
F 3 "" H 9500 6200 50  0001 C CNN
	1    9500 6200
	1    0    0    -1  
$EndComp
$Comp
L power:+5V #PWR025
U 1 1
P 6550 3600
F 0 "#PWR025" H 6550 3450 50  0001 C CNN
F 1 "+5V" H 6650 3700 50  0000 C CNN
F 2 "" H 6550 3600 50  0001 C CNN
F 3 "" H 6550 3600 50  0001 C CNN
	1    6550 3600
	1    0    0    -1  
$EndComp
Wire Wire Line
	6550 3600 6800 3600
Wire Wire Line
	6800 3700 6550 3700
Text Label 6550 3700 0    50   ~ 0
~RD
Wire Wire Line
	8250 3700 8000 3700
Text Label 8000 3700 0    50   ~ 0
~RD
Wire Wire Line
	8250 3600 8000 3600
Text Label 8000 3600 0    50   ~ 0
~WR
Wire Wire Line
	4750 4200 5100 4200
Text Label 5100 4200 2    50   ~ 0
0x8000
Wire Wire Line
	4750 4300 5100 4300
Text Label 5100 4300 2    50   ~ 0
0xa000
Wire Wire Line
	6450 3800 6800 3800
Text Label 4750 4500 0    50   ~ 0
0xe000
Wire Wire Line
	4750 4400 5150 4400
Wire Wire Line
	4900 4600 5150 4600
Wire Wire Line
	2650 3800 3750 3800
Wire Wire Line
	6350 4500 6450 4500
Wire Wire Line
	6450 3800 6450 4500
Wire Wire Line
	2650 3900 3750 3900
Wire Wire Line
	2650 4000 3750 4000
Wire Wire Line
	3750 4400 3750 4500
$Comp
L power:GND #PWR013
U 1 1
P 3750 4500
F 0 "#PWR013" H 3750 4250 50  0001 C CNN
F 1 "GND" H 3755 4327 50  0000 C CNN
F 2 "" H 3750 4500 50  0001 C CNN
F 3 "" H 3750 4500 50  0001 C CNN
	1    3750 4500
	1    0    0    -1  
$EndComp
Connection ~ 3750 4500
Wire Wire Line
	2650 4300 3750 4300
Wire Wire Line
	2000 2300 2150 2300
Connection ~ 2150 2300
Wire Wire Line
	7700 5600 7500 5600
Text Label 7500 5600 0    50   ~ 0
CTS
Wire Wire Line
	7700 5700 7500 5700
Text Label 7500 5700 0    50   ~ 0
TXD
Wire Wire Line
	7700 5800 7500 5800
Text Label 7500 5800 0    50   ~ 0
RXD
Wire Wire Line
	7700 5900 7500 5900
Text Label 7500 5900 0    50   ~ 0
P5V
Wire Wire Line
	7700 6000 7500 6000
Text Label 7500 6000 0    50   ~ 0
RTS
Wire Wire Line
	7700 6100 7500 6100
Text Label 7500 6100 0    50   ~ 0
GND
$Comp
L power:GND #PWR029
U 1 1
P 7500 6100
F 0 "#PWR029" H 7500 5850 50  0001 C CNN
F 1 "GND" H 7505 5927 50  0000 C CNN
F 2 "" H 7500 6100 50  0001 C CNN
F 3 "" H 7500 6100 50  0001 C CNN
	1    7500 6100
	1    0    0    -1  
$EndComp
Wire Wire Line
	9600 4100 9400 4100
Text Label 9400 4100 0    50   ~ 0
CTS
Wire Wire Line
	10500 3900 10700 3900
Text Label 10700 3900 2    50   ~ 0
TXD
Wire Wire Line
	9600 3900 9400 3900
Text Label 9400 3900 0    50   ~ 0
RXD
Wire Wire Line
	10500 4000 10700 4000
Text Label 10700 4000 2    50   ~ 0
RTS
$Comp
L power:GND #PWR033
U 1 1
P 9250 4000
F 0 "#PWR033" H 9250 3750 50  0001 C CNN
F 1 "GND" H 9255 3827 50  0000 C CNN
F 2 "" H 9250 4000 50  0001 C CNN
F 3 "" H 9250 4000 50  0001 C CNN
	1    9250 4000
	1    0    0    -1  
$EndComp
Wire Wire Line
	9250 4000 9600 4000
Wire Wire Line
	9600 3600 9600 3700
Wire Wire Line
	9600 3700 9100 3700
Wire Wire Line
	9100 3700 9100 4800
Wire Wire Line
	9100 4800 8650 4800
Wire Wire Line
	8650 4800 8650 5700
Wire Wire Line
	8650 5700 8900 5700
Connection ~ 9600 3700
Text Label 9400 2900 0    50   ~ 0
R~W
Wire Wire Line
	9600 2900 9400 2900
Text Label 9400 3000 0    50   ~ 0
A0
Wire Wire Line
	9600 3000 9400 3000
Text Label 9400 3100 0    50   ~ 0
A3
Wire Wire Line
	9600 3100 9400 3100
Text Label 9400 3200 0    50   ~ 0
A4
Wire Wire Line
	9600 3200 9400 3200
Text Label 9300 3300 0    50   ~ 0
0x8000
Text Label 9400 3400 0    50   ~ 0
E
Wire Wire Line
	9600 3400 9400 3400
Wire Wire Line
	9300 3300 9600 3300
Text Label 10700 2200 2    50   ~ 0
~IRQ
Wire Wire Line
	1050 3600 1650 3600
$Comp
L power:+5V #PWR01
U 1 1
P 1050 3100
F 0 "#PWR01" H 1050 2950 50  0001 C CNN
F 1 "+5V" H 1065 3273 50  0000 C CNN
F 2 "" H 1050 3100 50  0001 C CNN
F 3 "" H 1050 3100 50  0001 C CNN
	1    1050 3100
	1    0    0    -1  
$EndComp
Connection ~ 1050 3600
Connection ~ 1050 4100
Wire Wire Line
	1050 3900 1050 4100
$Comp
L power:GND #PWR012
U 1 1
P 3650 7450
F 0 "#PWR012" H 3650 7200 50  0001 C CNN
F 1 "GND" H 3655 7277 50  0000 C CNN
F 2 "" H 3650 7450 50  0001 C CNN
F 3 "" H 3650 7450 50  0001 C CNN
	1    3650 7450
	1    0    0    -1  
$EndComp
$Comp
L power:PWR_FLAG #FLG02
U 1 1
P 5700 7150
F 0 "#FLG02" H 5700 7225 50  0001 C CNN
F 1 "PWR_FLAG" H 5700 7323 50  0000 C CNN
F 2 "" H 5700 7150 50  0001 C CNN
F 3 "~" H 5700 7150 50  0001 C CNN
	1    5700 7150
	1    0    0    -1  
$EndComp
Connection ~ 5700 7150
Connection ~ 3650 7150
Wire Wire Line
	4000 7150 4650 7150
Wire Wire Line
	10500 2200 10850 2200
$Comp
L Device:R R4
U 1 1
P 10850 2050
F 0 "R4" H 10920 2096 50  0000 L CNN
F 1 "4.7k" H 10920 2005 50  0000 L CNN
F 2 "Resistor_THT:R_Axial_DIN0207_L6.3mm_D2.5mm_P7.62mm_Horizontal" V 10780 2050 50  0001 C CNN
F 3 "~" H 10850 2050 50  0001 C CNN
	1    10850 2050
	1    0    0    -1  
$EndComp
$Comp
L power:+5V #PWR040
U 1 1
P 10850 1900
F 0 "#PWR040" H 10850 1750 50  0001 C CNN
F 1 "+5V" H 10865 2073 50  0000 C CNN
F 2 "" H 10850 1900 50  0001 C CNN
F 3 "" H 10850 1900 50  0001 C CNN
	1    10850 1900
	1    0    0    -1  
$EndComp
Wire Wire Line
	3900 6750 4650 6750
$Comp
L Device:R R2
U 1 1
P 3900 6600
F 0 "R2" H 3970 6646 50  0000 L CNN
F 1 "4.7k" H 3970 6555 50  0000 L CNN
F 2 "Resistor_THT:R_Axial_DIN0207_L6.3mm_D2.5mm_P7.62mm_Horizontal" V 3830 6600 50  0001 C CNN
F 3 "~" H 3900 6600 50  0001 C CNN
	1    3900 6600
	1    0    0    -1  
$EndComp
$Comp
L power:+5V #PWR014
U 1 1
P 3900 6450
F 0 "#PWR014" H 3900 6300 50  0001 C CNN
F 1 "+5V" H 3915 6623 50  0000 C CNN
F 2 "" H 3900 6450 50  0001 C CNN
F 3 "" H 3900 6450 50  0001 C CNN
	1    3900 6450
	1    0    0    -1  
$EndComp
Connection ~ 6350 3400
Wire Wire Line
	6350 3400 6800 3400
NoConn ~ 8900 5500
NoConn ~ 8900 5600
NoConn ~ 10100 5500
NoConn ~ 10100 5600
NoConn ~ 10100 5700
NoConn ~ 7500 5900
NoConn ~ 4750 3800
NoConn ~ 4750 3900
NoConn ~ 4750 4000
NoConn ~ 4750 4100
$Comp
L Device:CP C1
U 1 1
P 1050 3750
F 0 "C1" H 1168 3796 50  0000 L CNN
F 1 "10u" H 1168 3705 50  0000 L CNN
F 2 "Capacitor_THT:CP_Radial_Tantal_D4.5mm_P2.50mm" H 1088 3600 50  0001 C CNN
F 3 "~" H 1050 3750 50  0001 C CNN
	1    1050 3750
	1    0    0    -1  
$EndComp
$Comp
L pspice:DIODE D1
U 1 1
P 800 3400
F 0 "D1" V 1200 3500 50  0000 R CNN
F 1 "DIODE" V 1100 3500 50  0000 R CNN
F 2 "Diode_THT:D_DO-35_SOD27_P7.62mm_Horizontal" H 800 3400 50  0001 C CNN
F 3 "~" H 800 3400 50  0001 C CNN
	1    800  3400
	0    -1   -1   0   
$EndComp
Wire Wire Line
	1050 3100 1050 3200
Wire Wire Line
	800  3200 1050 3200
Wire Wire Line
	800  3600 1050 3600
Connection ~ 1050 3200
Wire Wire Line
	1050 3200 1050 3300
$Comp
L Device:R R1
U 1 1
P 1050 3450
F 0 "R1" H 1120 3496 50  0000 L CNN
F 1 "47k" H 1120 3405 50  0000 L CNN
F 2 "Resistor_THT:R_Axial_DIN0207_L6.3mm_D2.5mm_P7.62mm_Horizontal" V 980 3450 50  0001 C CNN
F 3 "~" H 1050 3450 50  0001 C CNN
	1    1050 3450
	1    0    0    -1  
$EndComp
Text Notes 8150 7650 0    50   ~ 0
Dec 1, 2019\n
Text Notes 10600 7650 0    50   ~ 0
2
Text Notes 7050 7050 0    50   ~ 0
SBC6802 with SBC Bus Connector \n2019 RyuStudio\n* Derived from SBC6800/SBC6809 (c) 2017-2018 Tetsuya Suzuki\nCC-BY-SA 3.0
$Comp
L 74xx:74LS04 U2
U 4 1
P 6300 5150
F 0 "U2" H 6300 5467 50  0000 C CNN
F 1 "74LS04" H 6300 5376 50  0000 C CNN
F 2 "Package_DIP:DIP-14_W7.62mm" H 6300 5150 50  0001 C CNN
F 3 "http://www.ti.com/lit/gpn/sn74LS04" H 6300 5150 50  0001 C CNN
	4    6300 5150
	1    0    0    -1  
$EndComp
$Comp
L 74xx:74LS04 U2
U 5 1
P 6300 5650
F 0 "U2" H 6300 5967 50  0000 C CNN
F 1 "74LS04" H 6300 5876 50  0000 C CNN
F 2 "Package_DIP:DIP-14_W7.62mm" H 6300 5650 50  0001 C CNN
F 3 "http://www.ti.com/lit/gpn/sn74LS04" H 6300 5650 50  0001 C CNN
	5    6300 5650
	1    0    0    -1  
$EndComp
$Comp
L 74xx:74LS04 U2
U 6 1
P 6300 6150
F 0 "U2" H 6300 6467 50  0000 C CNN
F 1 "74LS04" H 6300 6376 50  0000 C CNN
F 2 "Package_DIP:DIP-14_W7.62mm" H 6300 6150 50  0001 C CNN
F 3 "http://www.ti.com/lit/gpn/sn74LS04" H 6300 6150 50  0001 C CNN
	6    6300 6150
	1    0    0    -1  
$EndComp
Wire Wire Line
	6000 5150 6000 5650
Connection ~ 6000 5650
Wire Wire Line
	6000 5650 6000 6150
Connection ~ 6000 6150
Wire Wire Line
	6000 6150 6000 6400
$Comp
L power:GND #PWR041
U 1 1
P 6000 6400
F 0 "#PWR041" H 6000 6150 50  0001 C CNN
F 1 "GND" H 6005 6227 50  0000 C CNN
F 2 "" H 6000 6400 50  0001 C CNN
F 3 "" H 6000 6400 50  0001 C CNN
	1    6000 6400
	1    0    0    -1  
$EndComp
NoConn ~ 6600 5150
NoConn ~ 6600 5650
NoConn ~ 6600 6150
$EndSCHEMATC
